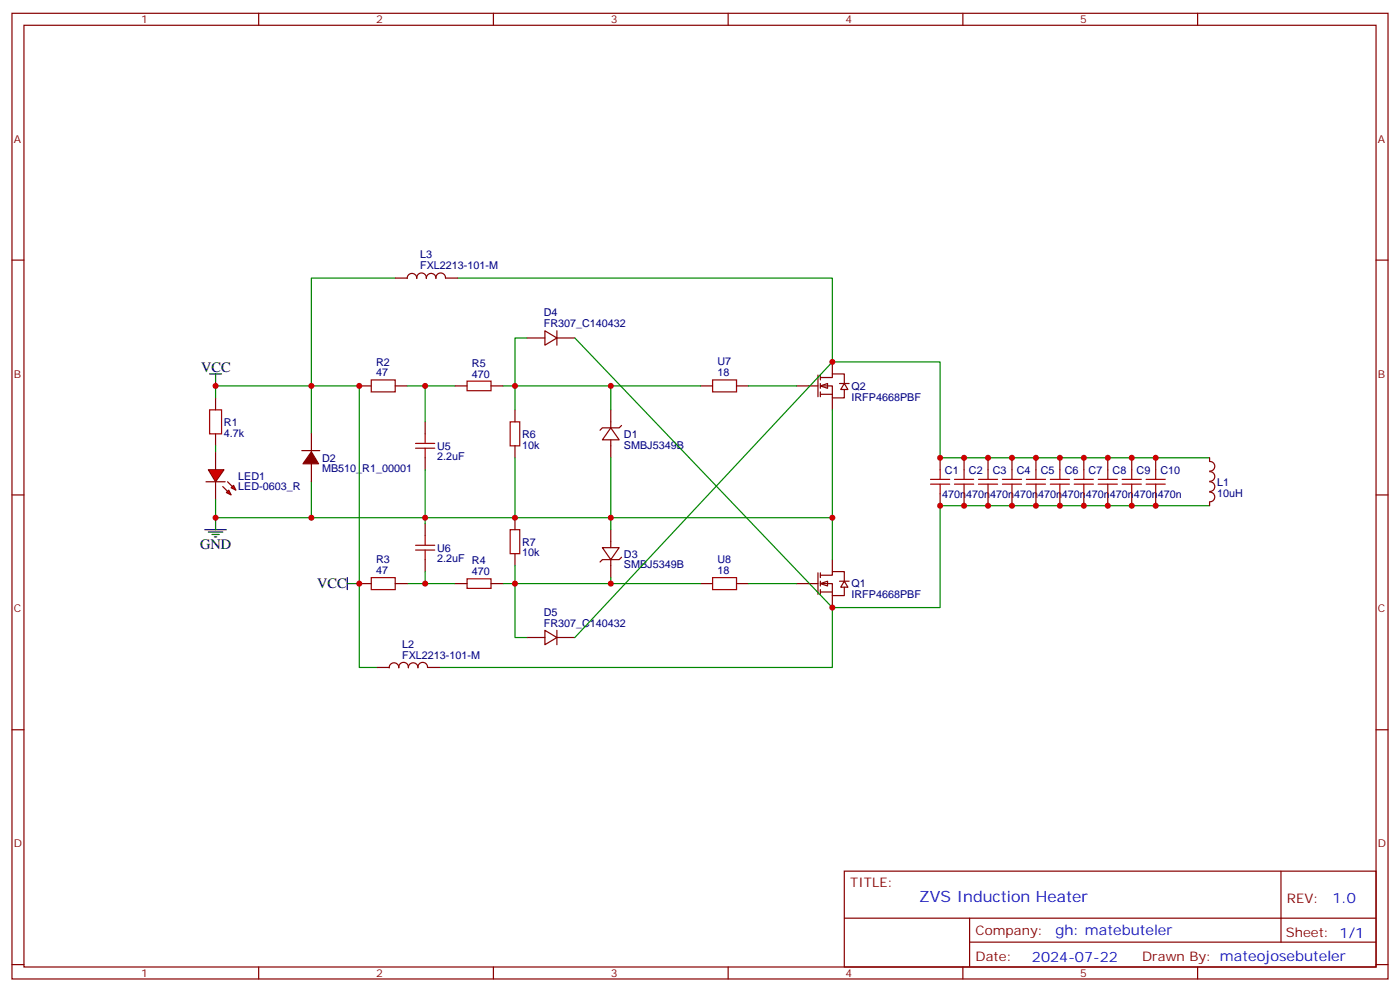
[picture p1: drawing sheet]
<svg xmlns="http://www.w3.org/2000/svg" width="412mm" height="292mm" viewBox="0 0 412 292" stroke-linecap="round" stroke-linejoin="round" font-family="sans-serif">
<g fill="none" stroke="#870000" stroke-width=".35">
<path d="M3.5 3.9h405.4v284.4h-405.4zM7.1 7.4h398.2v277.3h-398.2zM76.2 3.9v3.5M145.3 3.9v3.5M214.5 3.9v3.5M283.6 3.9v3.5M352.8 3.9v3.5M3.5 76.6h3.6M405.3 76.6h3.6M63.5 117.2v3.5M63.5 127.7v3.6M3.5 145.7h3.6"/>
<path d="M405.3 145.7h3.6M3.5 214.9h3.6M405.3 214.9h3.6M248.7 256.5h156.6v28.2h-156.6zM377.3 256.5v20.9M248.7 270.4h156.5M285.6 277.4h119.6M285.6 270.4v14.1M3.5 284h3.6M76.2 284.7v3.6M145.3 284.7v3.6M214.5 284.7v3.6"/>
<path d="M283.6 284.7v3.6M352.8 284.7v3.6M405.3 284h3.6"/>
</g>
<path d="M61.7 110.1h3.6M63.5 110.1v3.5M60.3 156h6.4M61.4 156.7h4.2M62.4 157.4h2.2M63.1 158.1h.8M63.5 152.4v3.6" fill="none" stroke="#000" stroke-width=".35"/>
<path d="M61.7 120.7h3.6v7h-3.6z" fill="none" stroke="#a10000" stroke-width=".35"/>
<g fill="#f00" stroke="#870000" stroke-width=".35">
<path d="M61.4 138.3h4.6l-2.5 3.6z"/>
<path d="M60.7 141.9h5.6z"/>
</g>
<g fill="#870000" stroke="#870000" stroke-width=".35">
<path d="M67 141.9l1.4 1.4z"/>
<path d="M65.6 143.3l1.4 1.4z"/>
</g>
<g fill="#f00" stroke="#870000" stroke-width=".35">
<path d="M68.1 143.6l.7-.7 .7 1.4z"/>
<path d="M66.7 145l.7-.7 .7 1.4z"/>
</g>
<path d="M63.5 133v5.3M88.9 132.7h5.3M91.7 127.7v5.3M91.7 136.6v5.3M179.9 126l2.5 3.5h-5zM179.9 120.7v5.3M179.9 129.5v5.3M183.1 125.3l-.7 .7h-5l-.7 .7M63.5 141.9v5.2" fill="none" stroke="#870000" stroke-width=".35"/>
<path d="M63.5 117.2v-3.6h28.2v14.1M63.5 131.3v1.7M91.7 141.9v10.5h-28.2v-5.3" fill="none" stroke="#008700" stroke-width=".35"/>
<path d="M91.7 133l2.1 3.6h-4.5z" fill="#870000" stroke="#870000" stroke-width=".35"/>
<g fill="#fff" stroke="#870000" stroke-width=".35">
<path d="M241.7 171.8l2.1-.7v1.4z"/>
<path d="M248.7 171.1l1.1 1.8h-2.2z"/>
</g>
<path d="M234.6 171.8h6.3M240.9 168.7v6.3M241.7 169.4h3.5v-1.1h3.5v2.8M241.7 171.8h3.5v3.6h3.5v-2.5M241.7 174.3h3.5M241.7 168.7v1.4M241.7 171.1v1.4M241.7 173.6v1.4M245.2 164.8v3.5M245.2 175.4v3.5M247.3 171.1h2.8" fill="none" stroke="#870000" stroke-width=".35"/>
<g fill="#fff" stroke="#870000" stroke-width=".35">
<path d="M241.7 113.6l2.1-.7v1.4z"/>
<path d="M248.7 112.9l1.1 1.8h-2.2z"/>
</g>
<g fill="none" stroke="#870000" stroke-width=".35">
<path d="M116.4 81.9h3.5M120 82a1.41 1.41 0 0 1 1.4-1.5 1.41 1.41 0 0 1 1.4 1.5M122.8 81.9a1.41 1.41 0 0 1 1.4-1.5 1.41 1.41 0 0 1 1.4 1.5M125.6 82a1.41 1.41 0 0 1 1.4-1.5 1.41 1.41 0 0 1 1.4 1.5M134.8 81.9h-3.6a1.41 1.41 0 0 0-1.4-1.5 1.41 1.41 0 0 0-1.4 1.5M155.2 99.5h5.3M160.5 97.4l3.5 2.1-3.5 2.1zM164 97.4v4.2M164 99.5h5.3M105.8 113.6h3.6M116.4 113.6h3.5M134.1 113.6h3.5"/>
<path d="M144.6 113.6h3.6M206.4 113.6h3.5M217 113.6h3.5M234.6 113.6h6.3M240.9 110.5v6.3M241.7 111.2h3.5v-1.1h3.5v2.8M241.7 113.6h3.5v3.6h3.5v-2.5M241.7 116.1h3.5M241.7 110.5v1.4M241.7 112.9v1.4M241.7 115.4v1.4M245.2 106.6v3.5"/>
<path d="M245.2 117.2v3.5M247.3 112.9h2.8M125.2 124.2v3.5M125.2 134.8v3.5M151.7 120.7v3.5M151.7 131.3v3.5M276.9 134.8v3.5M284 134.8v3.5M291 134.8v3.5M298.1 134.8v3.5M305.2 134.8v3.5M312.2 134.8v3.5"/>
<path d="M319.3 134.8v3.5M326.3 134.8v3.5M333.4 134.8v3.5M340.4 134.8v3.5M356.3 134.8v1.1M356.3 135.9a1.41 1.41 0 0 1 1.5 1.4 1.41 1.41 0 0 1-1.5 1.4M356.3 138.9a1.41 1.41 0 0 1 1.5 1.4 1.41 1.41 0 0 1-1.5 1.4M125.2 154.2v3.5M151.7 152.4v3.6M179.9 156v5.3M276.9 145.4v3.5M284 145.4v3.5"/>
<path d="M291 145.4v3.5M298.1 145.4v3.5M305.2 145.4v3.5M312.2 145.4v3.5M319.3 145.4v3.5M326.3 145.4v3.5M333.4 145.4v3.5M340.4 145.4v3.5M356.3 147.8v1.1M356.3 144.9a1.41 1.41 0 0 1 1.5 1.4 1.41 1.41 0 0 1-1.5 1.4M356.3 141.9a1.41 1.41 0 0 1 1.5 1.4 1.41 1.41 0 0 1-1.5 1.4M105.8 171.8h3.6"/>
<path d="M116.4 171.8h3.5M125.2 164.8v3.5M134.1 171.8h3.5M144.6 171.8h3.6M151.7 163v3.5M177.4 161.3h5l-2.5 3.5zM179.9 164.8v5.3M183.1 164.1l-.7 .7h-5l-.7 .7M206.4 171.8h3.5M217 171.8h3.5M111.1 196.5h3.6M114.7 196.7a1.41 1.41 0 0 1 1.4-1.5 1.41 1.41 0 0 1 1.4 1.5"/>
<path d="M117.5 196.5a1.41 1.41 0 0 1 1.4-1.5 1.41 1.41 0 0 1 1.4 1.5M120.3 196.7a1.41 1.41 0 0 1 1.4-1.5 1.41 1.41 0 0 1 1.4 1.5M129.5 196.5h-3.6a1.41 1.41 0 0 0-1.4-1.5 1.41 1.41 0 0 0-1.4 1.5M155.2 187.7h5.3M160.5 185.6l3.5 2.1-3.5 2.1zM164 185.6v4.2M164 187.7h5.3"/>
</g>
<g fill="none" stroke="#008700" stroke-width=".35">
<path d="M116.4 81.9h-24.7v31.7h14.1v82.9h5.3M134.8 81.9h110.4v24.7M155.2 99.5h-3.5v14.1h28.2v7.1M169.3 99.5l75.9 79.4h31.7v-30h79.4M119.9 113.6h14.2M125.2 113.6v10.6M148.2 113.6h3.5v7.1M179.9 113.6h26.5M220.5 113.6h14.1M125.2 138.3v15.9M151.7 134.8v17.6h-60M245.2 120.7v31.7h-65.3v-17.6"/>
<path d="M356.3 134.8h-79.4v-28.2h-31.7l-75.9 81.1M151.7 152.4h28.2v3.6M245.2 152.4v12.4M119.9 171.8h14.2M125.2 168.3v3.5M151.7 166.5v5.3h-3.5M179.9 170.1v1.7h-28.2v15.9h3.5M179.9 171.8h26.5M220.5 171.8h14.1M245.2 178.9v17.6h-115.7"/>
</g>
<g fill="none" stroke="#a10000" stroke-width=".35">
<path d="M109.4 111.9h7v3.5h-7zM137.6 112.2h7v2.8h-7zM209.9 111.9h7.1v3.5h-7.1zM122.4 132h5.7M122.4 130.6h5.7M125.2 127.7v2.9M125.2 132v2.8M150.3 124.2h2.8v7.1h-2.8zM276.9 138.3v2.8M284 138.3v2.8M291 138.3v2.8M298.1 138.3v2.8"/>
<path d="M305.2 138.3v2.8M312.2 138.3v2.8M319.3 138.3v2.8M326.3 138.3v2.8M333.4 138.3v2.8M340.4 138.3v2.8M125.2 157.7v2.8M150.3 156h2.8v7h-2.8zM274.1 141.1h5.7M274.1 142.6h5.7M276.9 142.6v2.8M281.2 141.1h5.6"/>
<path d="M281.2 142.6h5.6M284 142.6v2.8M288.2 141.1h5.7M288.2 142.6h5.7M291 142.6v2.8M295.3 141.1h5.6M295.3 142.6h5.6M298.1 142.6v2.8M302.3 141.1h5.7M302.3 142.6h5.7M305.2 142.6v2.8M309.4 141.1h5.6"/>
<path d="M309.4 142.6h5.6M312.2 142.6v2.8M316.4 141.1h5.7M316.4 142.6h5.7M319.3 142.6v2.8M323.5 141.1h5.6M323.5 142.6h5.6M326.3 142.6v2.8M330.6 141.1h5.6M330.6 142.6h5.6M333.4 142.6v2.8M337.6 141.1h5.7"/>
<path d="M337.6 142.6h5.7M340.4 142.6v2.8M109.4 170.1h7v3.5h-7zM122.4 162h5.7M122.4 160.5h5.7M125.2 162v2.8M137.6 170.4h7v2.8h-7zM209.9 170.1h7.1v3.5h-7.1z"/>
</g>
<path d="M102.3 171.8h3.5M102.3 170.1v3.5" fill="none" stroke="#000" stroke-width=".35"/>
<g fill="#c00">
<circle cx="63.5" cy="152.4" r=".88"/>
<circle cx="63.5" cy="113.6" r=".88"/>
<circle cx="91.7" cy="113.6" r=".88"/>
<circle cx="91.7" cy="152.4" r=".88"/>
<circle cx="125.2" cy="152.4" r=".88"/>
<circle cx="125.2" cy="113.6" r=".88"/>
<circle cx="125.2" cy="171.8" r=".88"/>
<circle cx="105.8" cy="171.8" r=".88"/>
<circle cx="151.7" cy="152.4" r=".88"/>
<circle cx="151.7" cy="171.8" r=".88"/>
<circle cx="151.7" cy="113.6" r=".88"/>
<circle cx="179.9" cy="152.4" r=".88"/>
<circle cx="179.9" cy="171.8" r=".88"/>
<circle cx="179.9" cy="113.6" r=".88"/>
<circle cx="245.2" cy="152.4" r=".88"/>
<circle cx="245.2" cy="106.6" r=".88"/>
<circle cx="276.9" cy="134.8" r=".88"/>
<circle cx="284" cy="134.8" r=".88"/>
<circle cx="284" cy="148.9" r=".88"/>
<circle cx="291" cy="134.8" r=".88"/>
<circle cx="291" cy="148.9" r=".88"/>
<circle cx="298.1" cy="134.8" r=".88"/>
<circle cx="298.1" cy="148.9" r=".88"/>
<circle cx="305.2" cy="134.8" r=".88"/>
<circle cx="305.2" cy="148.9" r=".88"/>
<circle cx="312.2" cy="134.8" r=".88"/>
<circle cx="312.2" cy="148.9" r=".88"/>
<circle cx="319.3" cy="134.8" r=".88"/>
<circle cx="319.3" cy="148.9" r=".88"/>
<circle cx="326.3" cy="134.8" r=".88"/>
<circle cx="326.3" cy="148.9" r=".88"/>
<circle cx="333.4" cy="134.8" r=".88"/>
<circle cx="333.4" cy="148.9" r=".88"/>
<circle cx="245.2" cy="178.9" r=".88"/>
<circle cx="276.9" cy="148.9" r=".88"/>
<circle cx="340.4" cy="134.8" r=".88"/>
<circle cx="340.4" cy="148.9" r=".88"/>
<circle cx="105.8" cy="113.6" r=".88"/>
</g>
<text font-size="4.6" fill="#00f" x="270.8" y="265.5">ZVS Induction Heater</text>
<g font-size="4.2">
<text x="59.3" y="109.4">VCC</text>
<text x="58.9" y="161.6">GND</text>
<text x="93.4" y="173.2">VCC</text>
</g>
<g font-size="4.2" fill="#00f">
<text x="392.5" y="265.8">1.0</text>
<text x="310.9" y="275.3">gh: matebuteler</text>
<text x="304" y="283.1">2024-07-22</text>
</g>
<g font-size="3.9" fill="#800">
<text x="250.5" y="261.1">TITLE:</text>
<text x="379.1" y="265.8">REV:</text>
<text x="287.4" y="275.3">Company:</text>
<text x="378.7" y="275.9">Sheet: 1/1</text>
<text x="287.4" y="283">Date:</text>
<text x="336.4" y="283.1">Drawn By: mateojosebuteler</text>
</g>
<g font-size="3.2" fill="#800">
<text x="41.6" y="6.9">1</text>
<text x="110.8" y="6.9">2</text>
<text x="179.9" y="6.9">3</text>
<text x="249.1" y="6.9">4</text>
<text x="318.2" y="6.9">5</text>
<text x="4.1" y="42">A</text>
<text x="405.9" y="42">A</text>
<text x="4.1" y="111.2">B</text>
<text x="405.9" y="111.2">B</text>
<text x="4.1" y="180.3">C</text>
<text x="405.9" y="180.3">C</text>
<text x="4.1" y="249.4">D</text>
<text x="405.9" y="249.4">D</text>
<text x="41.6" y="287.7">1</text>
<text x="110.8" y="287.7">2</text>
<text x="179.9" y="287.7">3</text>
<text x="249.1" y="287.7">4</text>
<text x="318.2" y="287.7">5</text>
</g>
<g font-size="3.2" fill="#000080">
<text x="123.8" y="76.1">L3</text>
<text x="123.8" y="79.3">FXL2213-101-M</text>
<text x="160.2" y="93.1">D4</text>
<text x="160.2" y="96.3">FR307_C140432</text>
<text x="110.8" y="107.6">R2</text>
<text x="139" y="107.9">R5</text>
<text x="211.3" y="107.6">U7</text>
<text x="110.8" y="110.8">47</text>
<text x="139" y="111.2">470</text>
<text x="211.3" y="110.8">18</text>
<text x="250.8" y="118">IRFP4668PBF</text>
<text x="250.8" y="114.8">Q2</text>
<text x="66" y="125.4">R1</text>
<text x="66" y="128.5">4.7k</text>
<text x="153.8" y="128.9">R6</text>
<text x="183.8" y="128.9">D1</text>
<text x="94.9" y="135.9">D2</text>
<text x="128.8" y="135.6">2.2uF</text>
<text x="128.8" y="132.4">U5</text>
<text x="153.8" y="132.1">10k</text>
<text x="183.8" y="132.1">SMBJ5349B</text>
<text x="70.2" y="141.2">LED1</text>
<text x="94.9" y="139.1">MB510_R1_00001</text>
<text x="278.4" y="139.5">C1</text>
<text x="285.4" y="139.5">C2</text>
<text x="292.5" y="139.5">C3</text>
<text x="299.5" y="139.5">C4</text>
<text x="306.6" y="139.5">C5</text>
<text x="313.6" y="139.5">C6</text>
<text x="320.7" y="139.5">C7</text>
<text x="327.7" y="139.5">C8</text>
<text x="334.8" y="139.5">C9</text>
<text x="341.9" y="139.5">C10</text>
<text x="358.5" y="143">L1</text>
<text x="70.2" y="144.4">LED-0603_R</text>
<text x="277.6" y="146.5">470n</text>
<text x="284.6" y="146.5">470n</text>
<text x="291.7" y="146.5">470n</text>
<text x="298.7" y="146.5">470n</text>
<text x="305.8" y="146.5">470n</text>
<text x="312.8" y="146.5">470n</text>
<text x="319.9" y="146.5">470n</text>
<text x="326.9" y="146.5">470n</text>
<text x="334" y="146.5">470n</text>
<text x="341.1" y="146.5">470n</text>
<text x="358.5" y="146.2">10uH</text>
<text x="153.8" y="160.6">R7</text>
<text x="110.8" y="165.8">R3</text>
<text x="128.8" y="165.6">2.2uF R4</text>
<text x="128.8" y="162.4">U6</text>
<text x="153.8" y="163.8">10k</text>
<text x="183.8" y="167.3">SMBJ5349B</text>
<text x="183.8" y="164.2">D3</text>
<text x="211.3" y="165.8">U8</text>
<text x="110.8" y="169">47</text>
<text x="139" y="169.4">470</text>
<text x="211.3" y="169">18</text>
<text x="250.8" y="173">Q1</text>
<text x="250.8" y="176.2">IRFP4668PBF</text>
<text x="160.2" y="184.5">FR307_C140432</text>
<text x="160.2" y="181.3">D5</text>
<text x="118.5" y="190.8">L2</text>
<text x="118.5" y="194">FXL2213-101-M</text>
</g>
</svg>
